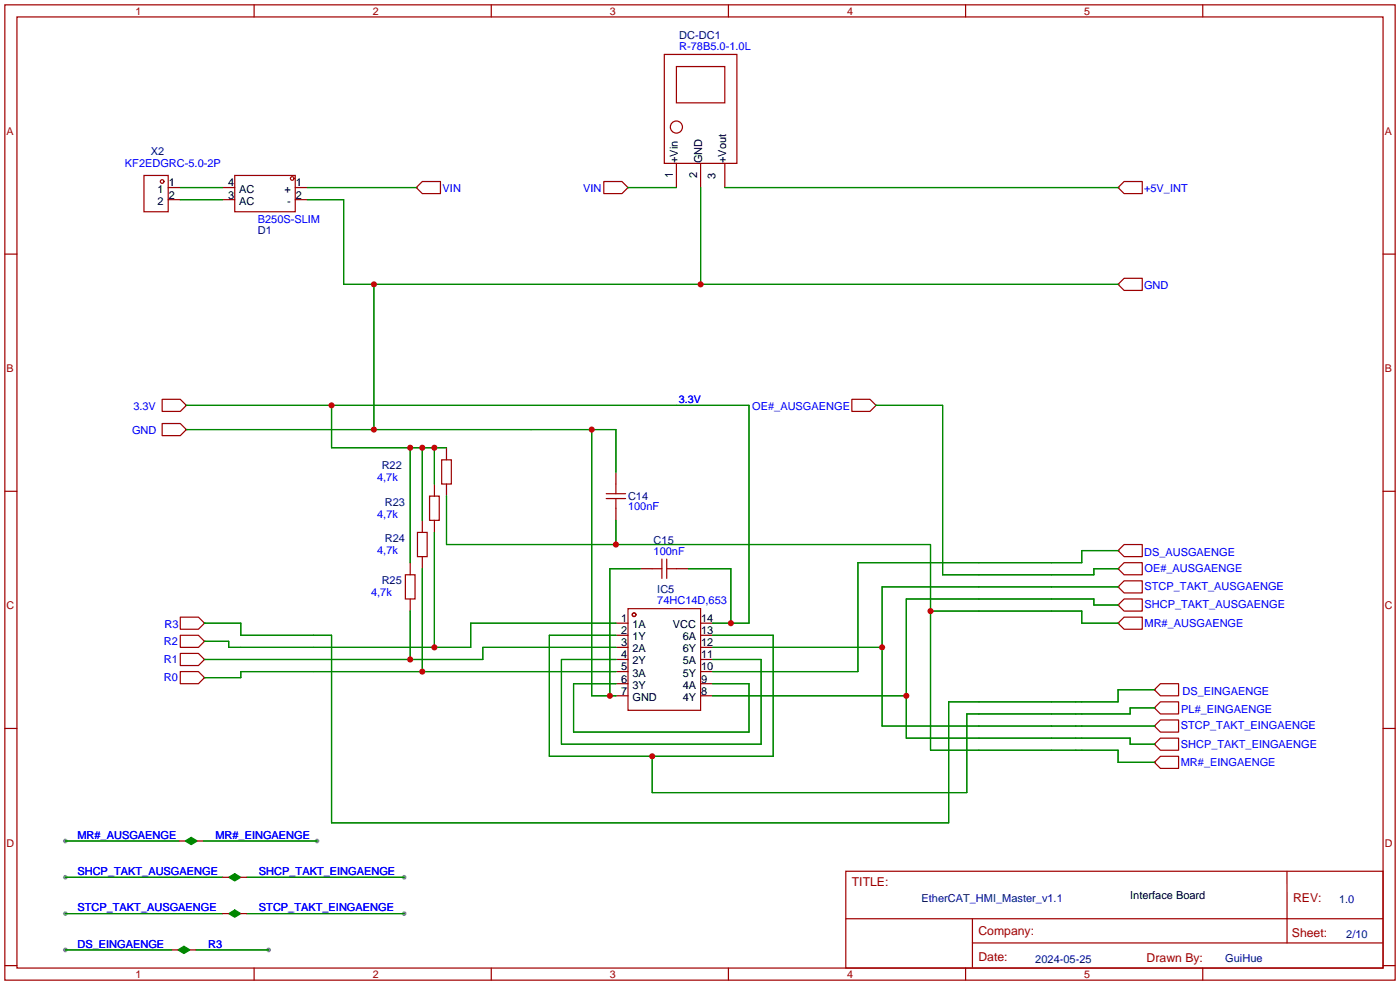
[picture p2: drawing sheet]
<svg xmlns="http://www.w3.org/2000/svg" width="294mm" height="207mm" viewBox="0 0 294 207" stroke-linecap="round" stroke-linejoin="round" font-family="sans-serif">
<g fill="#999">
<circle cx="13.7" cy="199.4" r=".51"/>
<circle cx="56.4" cy="199.4" r=".51"/>
<circle cx="13.7" cy="191.8" r=".51"/>
<circle cx="84.8" cy="191.8" r=".51"/>
<circle cx="13.7" cy="184.2" r=".51"/>
<circle cx="84.8" cy="184.2" r=".51"/>
<circle cx="13.7" cy="176.5" r=".51"/>
<circle cx="66.5" cy="176.5" r=".51"/>
</g>
<g fill="none" stroke="#a10000" stroke-width=".25">
<path d="M1 1h291.9v204.7h-291.9zM3.6 3.6h286.7v199.6h-286.7zM53.3 1v2.6M103.1 1v2.6M139.4 11.4h15.3v22.9h-15.3zM142 14h10.1v7.6h-10.1zM152.9 1v2.6M202.7 1v2.6M252.5 1v2.6M30.2 36.8h5.1v7.7h-5.1zM49.3 36.8h12.7v7.7h-12.7zM87.4 39.4l1.2-1.3h3.9v2.5h-3.9z"/>
<path d="M126.7 38.1h3.9l1.2 1.3-1.2 1.2h-3.9zM234.7 39.4l1.3-1.3h3.8v2.5h-3.8zM1 53.3h2.6M236 58.4h3.8v2.6h-3.8l-1.3-1.3zM290.3 53.3h2.6M34 88.9h3.8l1.3 1.3-1.3 1.2h-3.8zM34 83.8h3.8l1.3 1.3-1.3 1.3h-3.8zM92.7 96.5h2v5.1h-2zM178.8 83.8h3.8l1.3 1.3-1.3 1.3h-3.8zM1 103.1h2.6M87.6 111.8h2.1v5h-2.1zM90.2 104.1h2v5.1h-2z"/>
<path d="M127.3 104.6h4M127.3 103.6h4M129.3 101.6v2M129.3 104.6v2.1M136.9 119.4h2M138.9 117.3v4.1M140 119.4h2M140 117.3v4.1M234.7 115.6l1.3-1.3h3.8v2.5h-3.8zM236 118.1h3.8v2.6h-3.8l-1.3-1.3zM290.3 103.1h2.6M37.8 137.2h3.9l1.2 1.2-1.2 1.3h-3.9z"/>
<path d="M37.8 133.4h3.9l1.2 1.2-1.2 1.3h-3.9zM37.8 129.5h3.9l1.2 1.3-1.2 1.3h-3.9zM85.1 120.7h2v5h-2zM131.8 127.8h15.3v21.3h-15.3zM236 121.9h3.8v2.6h-3.8l-1.3-1.3zM236 125.7h3.8v2.6h-3.8l-1.3-1.3zM236 129.5h3.8v2.6h-3.8l-1.3-1.3zM1 152.9h2.6M37.8 141h3.9l1.2 1.2-1.2 1.3h-3.9zM243.6 158.8h3.8v2.5h-3.8l-1.3-1.3zM243.6 154.9h3.8v2.6h-3.8l-1.3-1.3zM243.6 151.1h3.8v2.6h-3.8l-1.3-1.3z"/>
<path d="M243.6 147.3h3.8v2.6h-3.8l-1.3-1.3zM243.6 143.5h3.8v2.6h-3.8l-1.3-1.3zM290.3 152.9h2.6M177.5 182.9h112.8v20.3h-112.8zM177.6 192.8h112.6M204.1 197.9h86.1M204.1 192.8v10.2M270.2 182.9v15M1 202.7h2.6M53.3 203.2v2.5M103.1 203.2v2.5M152.9 203.2v2.5"/>
<path d="M202.7 203.2v2.5M252.5 203.2v2.5M290.3 202.7h2.6"/>
<circle cx="34" cy="38.1" r=".38"/>
<circle cx="61.3" cy="37.5" r=".38"/>
<circle cx="142" cy="26.7" r="1.27"/>
<circle cx="133.1" cy="129" r=".38"/>
</g>
<g fill="none" stroke="#870000" stroke-width=".25">
<path d="M35.3 39.4h2.5M46.7 39.4h2.6M62 39.4h2.5M87.4 39.4h.1M131.8 39.4h.1M142 34.3v5.1M147.1 34.3v5.1M152.1 34.3v5.1M234.7 39.4h.1M35.3 41.9h2.5M46.7 41.9h2.6M62 41.9h2.5"/>
<path d="M234.7 59.7h.1M39.1 90.2h.1M39.1 85.1h.1M93.7 94v2.5M129.3 99.1v2.5M183.9 85.1h.1M86.1 118.1v2.6M88.6 109.2v2.6M88.6 116.8v2.6M91.2 101.6v2.5M91.2 109.2v2.6M93.7 101.6v2.5"/>
<path d="M129.3 106.7v2.5M134.4 119.4h2.5M142 119.4h2.5M234.7 115.6h.1M234.7 119.4h.1M42.9 138.4h.1M42.9 134.6h.1M42.9 130.8h.1M86.1 125.7v2.6M129.3 130.8h2.5M129.3 133.4h2.5M129.3 135.9h2.5"/>
<path d="M129.3 138.4h2.5M147.1 130.8h2.5M147.1 133.4h2.5M147.1 135.9h2.5M147.1 138.4h2.5M234.7 123.2h.1M234.7 127h.1M234.7 130.8h.1M42.9 142.2h.1M129.3 141h2.5M129.3 143.5h2.5M129.3 146.1h2.5"/>
<path d="M147.1 141h2.5M147.1 143.5h2.5M147.1 146.1h2.5M242.3 156.2h.1M242.3 152.4h.1M242.3 148.6h.1M242.3 144.8h.1M37.6 176.5h1.3M41.4 176.5h1.3M242.3 160h.1M36.1 199.4h1.2M39.9 199.4h1.2"/>
<path d="M46.7 191.8h1.3M46.7 184.2h1.3M50.5 191.8h1.3M50.5 184.2h1.3"/>
</g>
<g fill="none" stroke="#008700" stroke-width=".25">
<path d="M37.8 39.4h8.9M64.5 39.4h22.9M131.8 39.4h10.2M147.1 39.4v20.3M152.1 39.4h82.6M37.8 41.9h8.9M64.5 41.9h7.6v17.8h162.6M78.5 59.7v30.5M39.1 85.1h118.1v45.7h-7.6M39.1 90.2h90.2v8.9M69.6 85.1v8.9h24.1M86.1 94v24.1"/>
<path d="M88.6 94v15.2M91.2 94v7.6M124.2 90.2v55.9h5.1M183.9 85.1h14v35.6h31.7v-1.3h5.1M88.6 119.4v21.6M91.2 111.8v24.1M93.7 104.1v10.2h101.6v43.2h39.4v2.5h7.6M129.3 109.2v5.1M134.4 119.4h-6.4v26.7M144.5 119.4h8.9v11.4M234.7 115.6h-7.6v2.5h-47v22.9h-30.5M42.9 130.8h7.6v2.6h19.1v39.3h129.5v-25.4h35.6v-2.5h7.6"/>
<path d="M86.1 128.3v10.1M129.3 130.8h-30.5v5.1h-50.8v-1.3h-5.1M129.3 133.4h-14v25.4h47v-25.4h-12.7M129.3 135.9h-28v2.5h-58.4M129.3 138.4h-11.4v17.8h41.9v-17.8h-10.2M149.6 135.9h35.6M195.3 128.3h31.8v2.5h7.6M234.7 127h-5.1v-1.3h-39.4v29.2h47v1.3h5.1M234.7 123.2h-49.5v29.2h57.1M129.3 143.5h-8.9v10.2h36.8v-10.2h-7.6M129.3 141h-78.8v1.2h-7.6M149.6 146.1h40.6"/>
<path d="M242.3 148.6h-5.1v1.3h-34.3v16.5h-66v-7.6M13.7 176.5h23.9M42.7 176.5h23.8M13.7 199.4h22.4M13.7 191.8h33M13.7 184.2h33M41.1 199.4h15.3M51.8 191.8h33M51.8 184.2h33"/>
</g>
<g fill="#008000" stroke="#008000" stroke-width=".25">
<path d="M37.3 199.4l1.3-.8 1.3 .8-1.3 .8z"/>
<path d="M48 191.8l1.3-.8 1.2 .8-1.2 .7z"/>
<path d="M48 184.2l1.3-.8 1.2 .8-1.2 .7z"/>
<path d="M38.9 176.5l1.2-.7 1.3 .7-1.3 .8z"/>
</g>
<g fill="#c00">
<circle cx="69.6" cy="85.1" r=".63"/>
<circle cx="153.4" cy="130.8" r=".63"/>
<circle cx="86.1" cy="94" r=".63"/>
<circle cx="88.6" cy="94" r=".63"/>
<circle cx="91.2" cy="94" r=".63"/>
<circle cx="78.5" cy="90.2" r=".63"/>
<circle cx="128" cy="146" r=".63"/>
<circle cx="124.2" cy="90.2" r=".63"/>
<circle cx="78.5" cy="59.7" r=".63"/>
<circle cx="147.1" cy="59.7" r=".63"/>
<circle cx="91.2" cy="135.9" r=".63"/>
<circle cx="86.1" cy="138.4" r=".63"/>
<circle cx="88.6" cy="141" r=".63"/>
<circle cx="185.2" cy="135.9" r=".63"/>
<circle cx="190.2" cy="146" r=".63"/>
<circle cx="129.3" cy="114.3" r=".63"/>
<circle cx="195.3" cy="128.3" r=".63"/>
<circle cx="136.9" cy="158.7" r=".63"/>
</g>
<g font-size="2.6" fill="#a00000">
<text x="178.8" y="186.1">TITLE:</text>
<text x="271.4" y="189.4">REV:</text>
<text x="205.4" y="196.3">Company:</text>
<text x="271.2" y="196.7">Sheet:</text>
<text x="205.4" y="201.8">Date:</text>
<text x="240.7" y="201.9">Drawn By:</text>
</g>
<g font-size="2.3" fill="#00f">
<text x="142.6" y="10.6">R-78B5.0-1.0L</text>
<text x="26.2" y="35">KF2EDGRC-5.0-2P</text>
<text x="92.9" y="40.4">VIN</text>
<text x="122.4" y="40.4">VIN</text>
<text x="240.2" y="40.4">+5V_INT</text>
<text x="54.1" y="46.9">B250S-SLIM</text>
<text x="240.2" y="60.7">GND</text>
<text x="28" y="86">3.3V</text>
<text x="157.9" y="86.1">OE#_AUSGAENGE</text>
<text x="27.7" y="91.1">GND</text>
<text x="79.2" y="101.1">4,7k</text>
<text x="131.8" y="107.1">100nF</text>
<text x="79.2" y="108.7">4,7k</text>
<text x="79.2" y="116.3">4,7k</text>
<text x="137.2" y="116.5">100nF</text>
<text x="240.2" y="116.6">DS_AUSGAENGE</text>
<text x="77.9" y="125.2">4,7k</text>
<text x="240.3" y="120.1">OE#_AUSGAENGE</text>
<text x="240.3" y="123.9">STCP_TAKT_AUSGAENGE</text>
<text x="34.5" y="131.8">R3</text>
<text x="138" y="126.9">74HC14D,653</text>
<text x="240.3" y="127.7">SHCP_TAKT_AUSGAENGE</text>
<text x="240.3" y="131.5">MR#_AUSGAENGE</text>
<text x="34.4" y="135.3">R2</text>
<text x="34.4" y="139.1">R1</text>
<text x="34.4" y="142.9">R0</text>
<text x="248" y="149.6">PL#_EINGAENGE</text>
<text x="248.2" y="145.8">DS_EINGAENGE</text>
<text x="247.9" y="153.1">STCP_TAKT_EINGAENGE</text>
<text x="247.9" y="160.7">MR#_EINGAENGE</text>
<text x="247.9" y="156.9">SHCP_TAKT_EINGAENGE</text>
<text x="16.3" y="176.1">MR#_AUSGAENGE</text>
<text x="45.2" y="176.1">MR#_EINGAENGE</text>
<text x="16.3" y="183.7">SHCP_TAKT_AUSGAENGE</text>
<text x="54.4" y="183.7">SHCP_TAKT_EINGAENGE</text>
<text x="16.3" y="191.3">STCP_TAKT_AUSGAENGE</text>
<text x="54.4" y="191.3">STCP_TAKT_EINGAENGE</text>
<text x="16.3" y="198.9">DS_EINGAENGE</text>
<text x="43.7" y="198.9">R3</text>
</g>
<g font-size="2.3" fill="#000080">
<text x="142.6" y="8.3">DC-DC1</text>
<text x="31.7" y="32.4">X2</text>
<text x="54.1" y="49.2">D1</text>
<text x="80.1" y="98.5">R22</text>
<text x="80.8" y="106.1">R23</text>
<text x="131.8" y="104.9">C14</text>
<text x="80.8" y="113.8">R24</text>
<text x="137.2" y="114.2">C15</text>
<text x="80.1" y="122.6">R25</text>
<text x="138" y="124.6">IC5</text>
<text x="193.5" y="189.4">EtherCAT_HMI_Master_v1.1</text>
<text x="281.1" y="189.5">1.0</text>
<text x="282.6" y="197">2/10</text>
<text x="217.3" y="202">2024-05-25</text>
<text x="257.2" y="202">GuiHue</text>
</g>
<g font-size="2.3">
<text x="142.3" y="34.3" transform="rotate(-90 142.3 34.3)">+Vin</text>
<text x="147.4" y="34.3" transform="rotate(-90 147.4 34.3)">GND</text>
<text x="152.4" y="34.3" transform="rotate(-90 152.4 34.3)">+Vout</text>
<text x="33.1" y="40.4">1</text>
<text x="35.4" y="39.1">1</text>
<text x="35.4" y="41.7">2</text>
<text x="47.9" y="41.7">3</text>
<text x="47.9" y="39.1">4</text>
<text x="50.2" y="40.4">AC</text>
<text x="59.7" y="40.4">+</text>
<text x="62.1" y="39.1">1</text>
<text x="62.1" y="41.7">2</text>
<text x="141.3" y="37.3" transform="rotate(-90 141.3 37.3)">1</text>
<text x="146.3" y="37.3" transform="rotate(-90 146.3 37.3)">2</text>
<text x="150.2" y="37.6" transform="rotate(-90 150.2 37.6)">3</text>
<text x="33.1" y="43">2</text>
<text x="50.2" y="43">AC</text>
<text x="60.3" y="43">-</text>
<text x="130.4" y="130.6">1</text>
<text x="132.8" y="131.9">1A</text>
<text x="141.3" y="131.9">VCC</text>
<text x="147.2" y="130.6">14</text>
<text x="130.4" y="133.1">2</text>
<text x="130.4" y="135.7">3</text>
<text x="132.8" y="134.4">1Y</text>
<text x="132.8" y="136.9">2A</text>
<text x="143.3" y="136.9">6Y</text>
<text x="143.3" y="134.4">6A</text>
<text x="147.2" y="135.7">12</text>
<text x="147.2" y="133.1">13</text>
<text x="130.4" y="138.2">4</text>
<text x="130.4" y="140.7">5</text>
<text x="130.4" y="143.3">6</text>
<text x="132.8" y="139.5">2Y</text>
<text x="132.8" y="142">3A</text>
<text x="143.3" y="142">5Y</text>
<text x="143.3" y="139.5">5A</text>
<text x="147.2" y="143.3">9</text>
<text x="147.2" y="140.7">10</text>
<text x="147.2" y="138.2">11</text>
<text x="130.4" y="145.8">7</text>
<text x="132.8" y="144.6">3Y</text>
<text x="132.8" y="147.1">GND</text>
<text x="143.3" y="147.1">4Y</text>
<text x="143.3" y="144.6">4A</text>
<text x="147.2" y="145.8">8</text>
<text x="237.2" y="188.8">Interface Board</text>
</g>
<g font-size="2.2" fill="#a00000">
<text x="28.4" y="3.1">1</text>
<text x="78.2" y="3.1">2</text>
<text x="128" y="3.1">3</text>
<text x="177.8" y="3.1">4</text>
<text x="227.6" y="3.1">5</text>
<text x="1.4" y="28.3">A</text>
<text x="290.7" y="28.3">A</text>
<text x="1.4" y="78.1">B</text>
<text x="290.7" y="78.1">B</text>
<text x="1.4" y="127.9">C</text>
<text x="290.7" y="127.9">C</text>
<text x="1.4" y="177.7">D</text>
<text x="290.7" y="177.7">D</text>
<text x="28.4" y="205.3">1</text>
<text x="78.2" y="205.3">2</text>
<text x="128" y="205.3">3</text>
<text x="177.8" y="205.3">4</text>
<text x="227.6" y="205.3">5</text>
</g>
<text font-size="2.2" fill="#00f" x="142.5" y="84.5">3.3V</text>
</svg>
